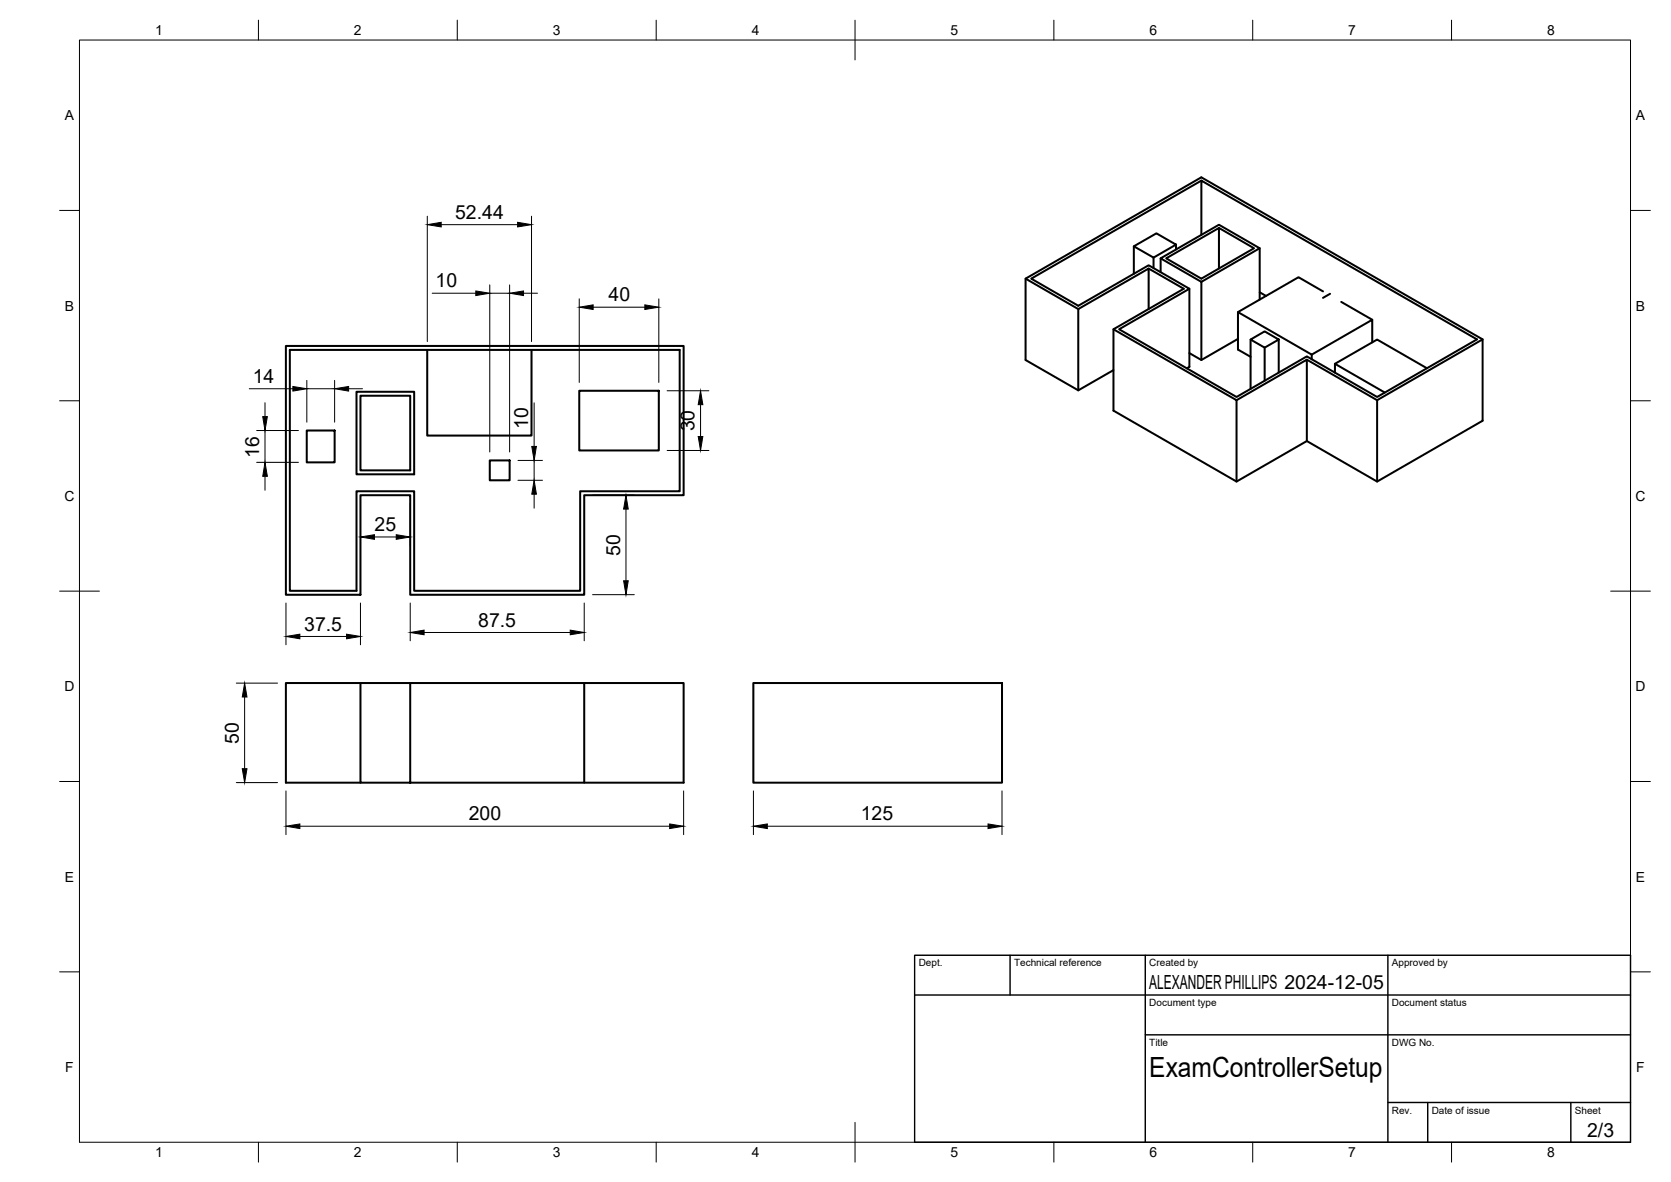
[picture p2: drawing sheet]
<svg xmlns="http://www.w3.org/2000/svg" width="420mm" height="297mm" viewBox="0 0 420 297" stroke-linecap="round" stroke-linejoin="round" font-family="sans-serif">
<!-- layer: Visible -->
<g fill="none" stroke="#000" stroke-width=".51">
<path d="M302.1 45.4l-42.8 24.6 11.8 6.8 17.7-10.1 10.3 5.9-17.7 10.1 29.5 17.1 17.7-10.2 17.7 10.2 25.1-14.5-69.3-39.9v13.6M306.5 57.3l8.8 5.1-13.2 7.6-8.9-5.1 13.3-7.6v10.2M257.9 70l13.2 7.7M285.1 61.9l5.7-3.3 4.9 2.9-5.7 3.2zM285.1 61.9v6.9M288.8 67.5l8.8 5.1-17.6 10.1v20.5l30.9 17.8 17.7-10.2 17.7 10.2 26.5-15.3v-20.4l-26.5 15.3M288.8 77.7v-10.2l-17.7 10.2v20.4M290 64.7v2.7M291.8 64.9l14.7-8.4 10.2 5.9-14.6 8.4zM291.8 64.9v3.5M295.7 61.5v1.2M299.1 72.6v19.6l-.7 .4"/>
<path d="M302.1 70.8v19.7M311.3 78.4l18.5 10.7 15.2-8.7v5.6M316.7 73.5l1.6 .9M316.7 62.4v12.9M332.7 73.2l-6.2-3.5-15.2 8.7v9.4l3.2 1.9M334.4 73.8l-1.7 1.1M337.2 75.9l7.8 4.5M71.9 86.9h100v37.5h-25v25.1h-43.8v-25.1h-12.5v25.1h-18.7zM72.9 87.9h98v35.6h-25v25h-41.8v-25h-14.5v25h-16.7zM89.6 98.5h14.5v20.7h-14.5zM90.6 99.4h12.5v18.8h-12.5zM107.4 87.9v21.6h26.2v-21.6"/>
<path d="M145.6 98.2h20.1v15h-20.1zM280 82.7l30.9 17.9v20.4M311.3 85.2l-9.2 5.3-3-1.8M314.5 85.3l3.5-2 3.5 2-3.5 2.1zM314.5 85.3v12.4M318 87.4v8.3M321.5 85.3v8.3M328.6 90.4l17.7 10.2v20.4M329.8 89.1v1.2M335.7 91.4v2.2M358.8 92.5l-12.5-7.2-10.6 6.1 12.5 7.2M372.8 85.3l-70.7-40.7-44.2 25.4v20.5l13.2 7.6 8.9-5.1"/>
<path d="M77.1 108.2h7v8h-7zM123.1 115.7h5v5h-5zM310.9 100.6l17.7-10.2v20.4M90.6 171.6h-18.7v25.1h18.7M103.1 171.6h43.8v25.1M146.9 171.6h25v25.1h-81.3v-25.1h12.5v25.1M189.4 171.6h62.5v25.1h-62.5z"/>
</g>
<!-- layer: BORDER -->
<g fill="none" stroke="#000" stroke-width=".25">
<path d="M20 10.1h390v276.9h-390zM65 5.1v5M115 5.1v5M165 5.1v5M215 5.1v10M265 5.1v5M315 5.1v5M365 5.1v5M15 52.9h5M410 52.9h5M15 100.7h5M410 100.7h5"/>
<path d="M15 148.6h10M405 148.6h10M15 196.4h5M410 196.4h5M15 244.2h5M410 244.2h5M65 287v5M115 287v5M165 287v5M215 282.1v9.9M265 287v5M315 287v5"/>
<path d="M365 287v5"/>
</g>
<!-- layer: TITLEBLOCK -->
<path d="M230 240.1h180v46.9h-180zM230 250h180M254 240.1v9.9M288 240.1v46.9M349 240.1v46.9M288 260.1h122M349 277.1h61M359 277.1v9.9M395 277.1v9.9" fill="none" stroke="#000" stroke-width=".36"/>
<!-- layer: FD_Dimensions -->
<g fill="none" stroke="#000" stroke-width=".25">
<path d="M107.4 54.3v31.5M110.9 56.5h19.3M133.6 54.3v31.5M108.7 73.7h10.9M123.1 71.6v42M123.1 73.7h5M128.1 71.6v42M131.6 73.7h3.5M145.6 75.1v21M149.1 77.2h13M165.7 75.1v21M62.7 97.7h10.9"/>
<path d="M77.2 95.6v10.5M77.2 97.7h6.9M84.1 95.6v10.5M87.7 97.7h3.4M167.7 98.2h10.5M64.5 116.2h10.5M64.5 108.2h10.5M66.6 101.2v3.5M66.6 108.2v8M66.6 119.7v3.5M130.2 115.7h6.2M134.3 101.2v11"/>
<path d="M134.3 115.7v5M167.7 113.2h10.5M176.1 101.7v8M90.6 126.5v10.5M94.1 134.9h5.5M103.1 126.5v10.5M130.2 120.7h6.2M134.3 124.2v3.5M149 124.4h10.5M157.4 127.9v18.1M71.9 151.5v10.5M75.4 159.9h11.7"/>
<path d="M90.6 151.5v10.5M103.1 151.5v9.5M106.6 158.9h36.8M146.9 151.5v9.5M149 149.4h10.5M59.4 171.7h10.4M61.5 175.2v18M59.4 196.7h10.4M71.9 198.8v10.9M171.9 198.8v10.9M189.4 198.8v10.9M251.9 198.8v10.9"/>
<path d="M75.4 207.6h93M192.9 207.6h55.5"/>
</g>
<g fill="#000" stroke="#000" stroke-width=".25">
<path d="M107.4 56.5l3.5-.6v1.1zM130.2 55.9l3.4 .6-3.4 .5zM119.6 73.1l3.5 .6-3.5 .6zM128.1 73.7l3.5-.6v1.2zM145.6 77.2l3.5-.6v1.2zM162.1 76.6l3.6 .6-3.6 .6zM73.6 97.1l3.6 .6-3.6 .6zM84.1 97.7l3.6-.6v1.2zM66.6 116.2l.6 3.5h-1.1zM66.1 104.7h1.1l-.6 3.5zM133.7 112.2h1.2l-.6 3.5zM175.6 109.7h1.1l-.6 3.5z"/>
<path d="M176.1 98.2l.6 3.5h-1.1zM90.6 134.9l3.5-.5v1.1zM99.6 134.4l3.5 .5-3.5 .6zM134.3 120.7l.6 3.5h-1.2zM157.4 124.4l.6 3.5h-1.2zM71.9 159.9l3.5-.5v1.1zM87.1 159.4l3.5 .5-3.5 .6zM103.1 158.9l3.5-.5v1.1zM143.4 158.4l3.5 .5-3.5 .6zM156.8 146h1.2l-.6 3.4zM61.5 171.7l.6 3.5h-1.2zM60.9 193.2h1.2l-.6 3.5z"/>
<path d="M71.9 207.6l3.5-.5v1.1zM168.4 207.1l3.5 .5-3.5 .6zM189.4 207.6l3.5-.5v1.1zM248.4 207.1l3.5 .5-3.5 .6z"/>
</g>
<text font-size="7" x="289" y="270.6">ExamControllerSetup</text>
<g font-size="4.9">
<text x="114.4" y="55">52.44</text>
<text x="109.5" y="72.2">10</text>
<text x="153" y="75.7">40</text>
<text x="63.5" y="96.3">14</text>
<text x="132.8" y="107.8" transform="rotate(-90 132.8 107.8)">10</text>
<text x="174.7" y="108.4" transform="rotate(-90 174.7 108.4)">30</text>
<text x="65.2" y="115.1" transform="rotate(-90 65.2 115.1)">16</text>
<text x="94.2" y="133.5">25</text>
<text x="155.9" y="139.6" transform="rotate(-90 155.9 139.6)">50</text>
<text x="76.5" y="158.5">37.5</text>
<text x="120.2" y="157.5">87.5</text>
<text x="60" y="186.9" transform="rotate(-90 60 186.9)">50</text>
<text x="117.9" y="206.2">200</text>
<text x="216.5" y="206.2">125</text>
<text x="289" y="248.5">ALEXANDER PHILLIPS 2024-12-05</text>
<text x="399.1" y="285.7">2/3</text>
</g>
<g font-size="3.5">
<text x="39" y="8.8">1</text>
<text x="89" y="8.8">2</text>
<text x="139" y="8.8">3</text>
<text x="189" y="8.8">4</text>
<text x="239" y="8.8">5</text>
<text x="289" y="8.8">6</text>
<text x="339" y="8.8">7</text>
<text x="389" y="8.8">8</text>
<text x="16.3" y="30.2">A</text>
<text x="411.3" y="30.2">A</text>
<text x="16.3" y="78">B</text>
<text x="411.3" y="78">B</text>
<text x="16.2" y="125.9">C</text>
<text x="411.2" y="125.9">C</text>
<text x="16.2" y="173.7">D</text>
<text x="411.2" y="173.7">D</text>
<text x="16.3" y="221.6">E</text>
<text x="411.3" y="221.6">E</text>
<text x="16.4" y="269.4">F</text>
<text x="411.4" y="269.4">F</text>
<text x="39" y="290.8">1</text>
<text x="89" y="290.8">2</text>
<text x="139" y="290.8">3</text>
<text x="189" y="290.8">4</text>
<text x="239" y="290.8">5</text>
<text x="289" y="290.8">6</text>
<text x="339" y="290.8">7</text>
<text x="389" y="290.8">8</text>
</g>
<g font-size="2.5">
<text x="231" y="242.9">Dept.</text>
<text x="255" y="242.9">Technical reference</text>
<text x="289" y="242.9">Created by</text>
<text x="350" y="242.9">Approved by</text>
<text x="289" y="252.8">Document type</text>
<text x="350" y="252.8">Document status</text>
<text x="289" y="262.9">Title</text>
<text x="350" y="262.9">DWG No.</text>
<text x="350" y="279.9">Rev.</text>
<text x="360" y="279.9">Date of issue</text>
<text x="396" y="279.9">Sheet</text>
</g>
</svg>
